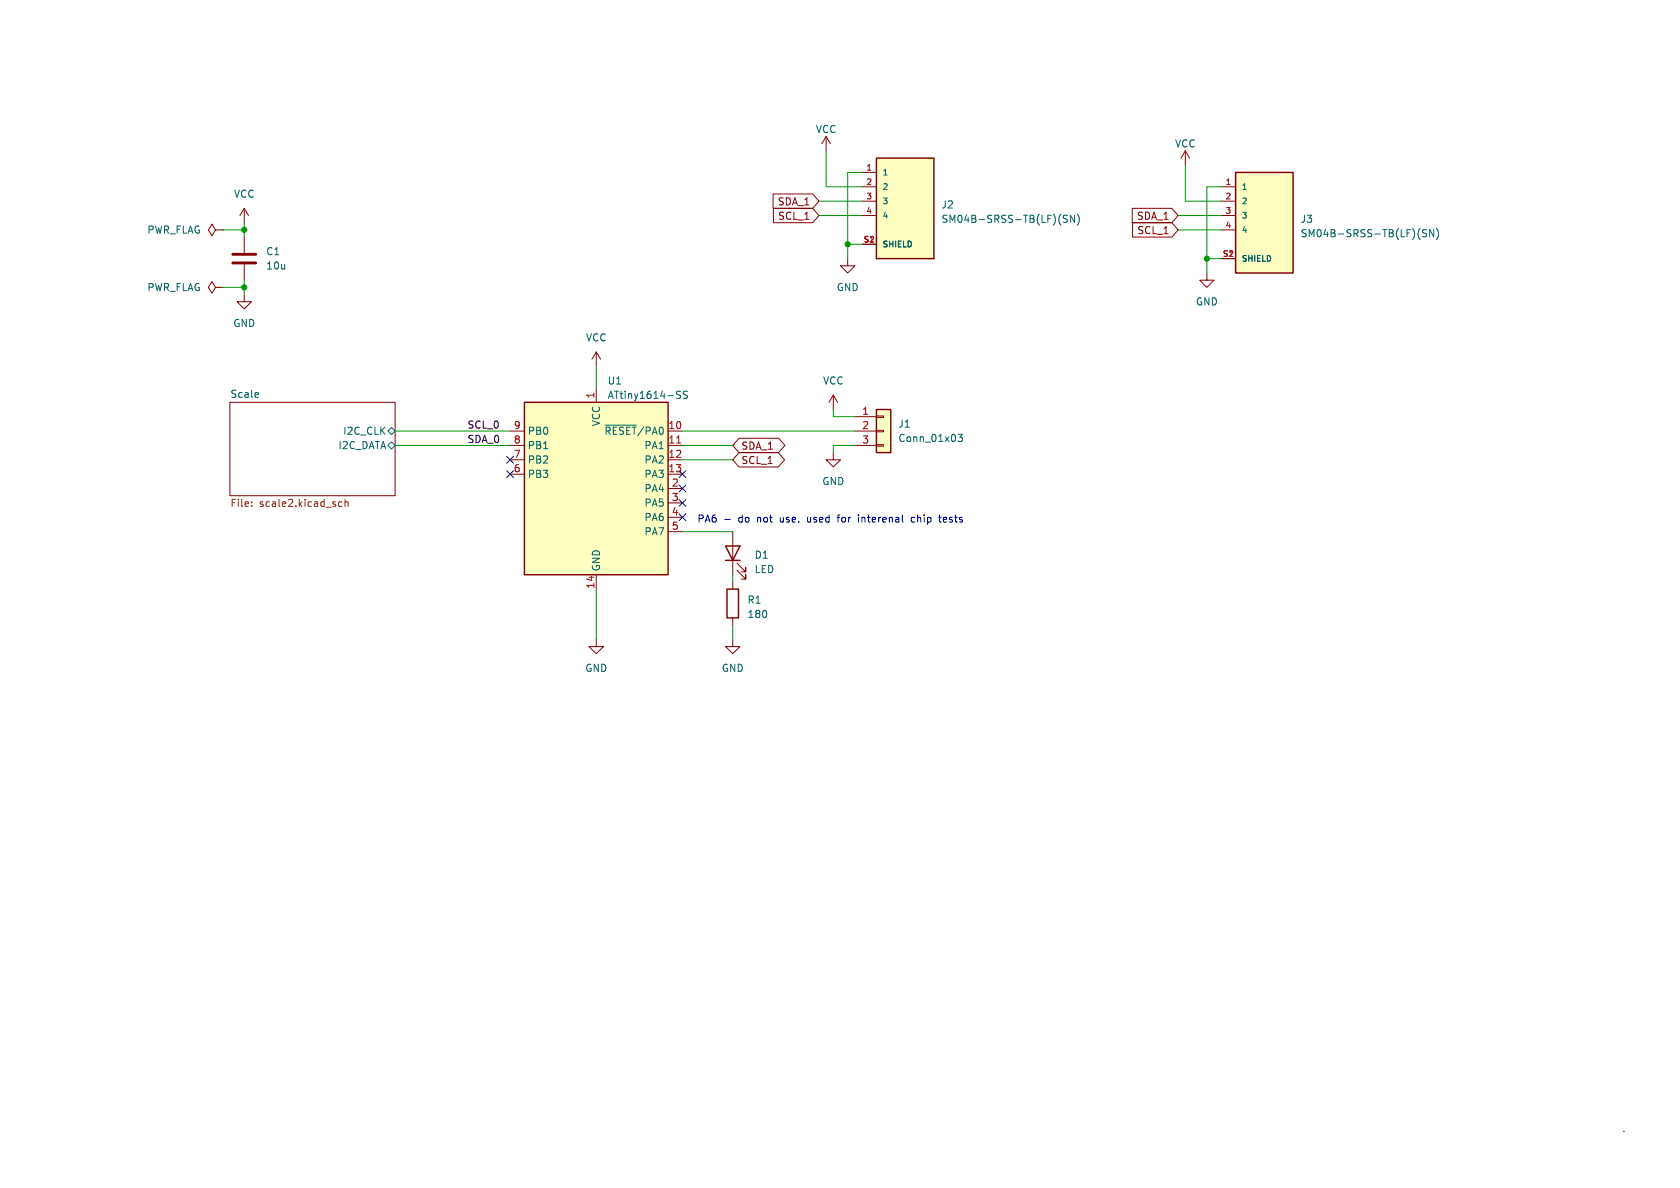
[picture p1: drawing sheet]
(kicad_sch (version 20230121) (generator eeschema)

 (paper "A4")

 (lib_symbols
  (symbol "Connector_Generic:Conn_01x03" (pin_names (offset 1.016) hide) (in_bom yes) (on_board yes)
   (property "Reference" "J" (at 0 5.08 0) (effects (font (size 1.27 1.27))))
   (property "Value" "Conn_01x03" (at 0 -5.08 0) (effects (font (size 1.27 1.27))))
   (property "Footprint" "" (at 0 0 0) (effects (font (size 1.27 1.27)) hide))
   (property "Datasheet" "~" (at 0 0 0) (effects (font (size 1.27 1.27)) hide))
   (symbol "Conn_01x03_1_1"
    (rectangle (start -1.27 -2.413) (end 0 -2.667) (stroke (width 0.1524) (type default)) (fill (type none)))
    (rectangle (start -1.27 0.127) (end 0 -0.127) (stroke (width 0.1524) (type default)) (fill (type none)))
    (rectangle (start -1.27 2.667) (end 0 2.413) (stroke (width 0.1524) (type default)) (fill (type none)))
    (rectangle (start -1.27 3.81) (end 1.27 -3.81) (stroke (width 0.254) (type default)) (fill (type background)))
    (pin passive line (at -5.08 2.54 0) (length 3.81) (name "Pin_1" (effects (font (size 1.27 1.27)))) (number "1" (effects (font (size 1.27 1.27)))))
    (pin passive line (at -5.08 0 0) (length 3.81) (name "Pin_2" (effects (font (size 1.27 1.27)))) (number "2" (effects (font (size 1.27 1.27)))))
    (pin passive line (at -5.08 -2.54 0) (length 3.81) (name "Pin_3" (effects (font (size 1.27 1.27)))) (number "3" (effects (font (size 1.27 1.27)))))))
  (symbol "Device:C" (pin_numbers hide) (pin_names (offset 0.254)) (in_bom yes) (on_board yes)
   (property "Reference" "C" (at 0.635 2.54 0) (effects (font (size 1.27 1.27)) (justify left)))
   (property "Value" "C" (at 0.635 -2.54 0) (effects (font (size 1.27 1.27)) (justify left)))
   (property "Footprint" "" (at 0.9652 -3.81 0) (effects (font (size 1.27 1.27)) hide))
   (property "Datasheet" "~" (at 0 0 0) (effects (font (size 1.27 1.27)) hide))
   (symbol "C_0_1"
    (polyline (pts (xy -2.032 -0.762) (xy 2.032 -0.762)) (stroke (width 0.508) (type default)) (fill (type none)))
    (polyline (pts (xy -2.032 0.762) (xy 2.032 0.762)) (stroke (width 0.508) (type default)) (fill (type none))))
   (symbol "C_1_1"
    (pin passive line (at 0 3.81 270) (length 2.794) (name "~" (effects (font (size 1.27 1.27)))) (number "1" (effects (font (size 1.27 1.27)))))
    (pin passive line (at 0 -3.81 90) (length 2.794) (name "~" (effects (font (size 1.27 1.27)))) (number "2" (effects (font (size 1.27 1.27)))))))
  (symbol "Device:LED" (pin_numbers hide) (pin_names (offset 1.016) hide) (in_bom yes) (on_board yes)
   (property "Reference" "D" (at 0 2.54 0) (effects (font (size 1.27 1.27))))
   (property "Value" "LED" (at 0 -2.54 0) (effects (font (size 1.27 1.27))))
   (property "Footprint" "" (at 0 0 0) (effects (font (size 1.27 1.27)) hide))
   (property "Datasheet" "~" (at 0 0 0) (effects (font (size 1.27 1.27)) hide))
   (symbol "LED_0_1"
    (polyline (pts (xy -1.27 -1.27) (xy -1.27 1.27)) (stroke (width 0.254) (type default)) (fill (type none)))
    (polyline (pts (xy -1.27 0) (xy 1.27 0)) (stroke (width 0) (type default)) (fill (type none)))
    (polyline (pts (xy 1.27 -1.27) (xy 1.27 1.27) (xy -1.27 0) (xy 1.27 -1.27)) (stroke (width 0.254) (type default)) (fill (type none)))
    (polyline (pts (xy -3.048 -0.762) (xy -4.572 -2.286) (xy -3.81 -2.286) (xy -4.572 -2.286) (xy -4.572 -1.524)) (stroke (width 0) (type default)) (fill (type none)))
    (polyline (pts (xy -1.778 -0.762) (xy -3.302 -2.286) (xy -2.54 -2.286) (xy -3.302 -2.286) (xy -3.302 -1.524)) (stroke (width 0) (type default)) (fill (type none))))
   (symbol "LED_1_1"
    (pin passive line (at -3.81 0 0) (length 2.54) (name "K" (effects (font (size 1.27 1.27)))) (number "1" (effects (font (size 1.27 1.27)))))
    (pin passive line (at 3.81 0 180) (length 2.54) (name "A" (effects (font (size 1.27 1.27)))) (number "2" (effects (font (size 1.27 1.27)))))))
  (symbol "Device:R" (pin_numbers hide) (pin_names (offset 0)) (in_bom yes) (on_board yes)
   (property "Reference" "R" (at 2.032 0 90) (effects (font (size 1.27 1.27))))
   (property "Value" "R" (at 0 0 90) (effects (font (size 1.27 1.27))))
   (property "Footprint" "" (at -1.778 0 90) (effects (font (size 1.27 1.27)) hide))
   (property "Datasheet" "~" (at 0 0 0) (effects (font (size 1.27 1.27)) hide))
   (symbol "R_0_1"
    (rectangle (start -1.016 -2.54) (end 1.016 2.54) (stroke (width 0.254) (type default)) (fill (type none))))
   (symbol "R_1_1"
    (pin passive line (at 0 3.81 270) (length 1.27) (name "~" (effects (font (size 1.27 1.27)))) (number "1" (effects (font (size 1.27 1.27)))))
    (pin passive line (at 0 -3.81 90) (length 1.27) (name "~" (effects (font (size 1.27 1.27)))) (number "2" (effects (font (size 1.27 1.27)))))))
  (symbol "MCU_Microchip_ATtiny:ATtiny1614-SS" (in_bom yes) (on_board yes)
   (property "Reference" "U" (at -12.7 16.51 0) (effects (font (size 1.27 1.27)) (justify left bottom)))
   (property "Value" "ATtiny1614-SS" (at 2.54 -16.51 0) (effects (font (size 1.27 1.27)) (justify left top)))
   (property "Footprint" "Package_SO:SOIC-14_3.9x8.7mm_P1.27mm" (at 0 0 0) (effects (font (size 1.27 1.27) italic) hide))
   (property "Datasheet" "http://ww1.microchip.com/downloads/en/DeviceDoc/ATtiny1614-data-sheet-40001995A.pdf" (at 0 0 0) (effects (font (size 1.27 1.27)) hide))
   (symbol "ATtiny1614-SS_0_1"
    (rectangle (start -12.7 -15.24) (end 12.7 15.24) (stroke (width 0.254) (type default)) (fill (type background))))
   (symbol "ATtiny1614-SS_1_1"
    (pin power_in line (at 0 17.78 270) (length 2.54) (name "VCC" (effects (font (size 1.27 1.27)))) (number "1" (effects (font (size 1.27 1.27)))))
    (pin bidirectional line (at 15.24 10.16 180) (length 2.54) (name "~{RESET}/PA0" (effects (font (size 1.27 1.27)))) (number "10" (effects (font (size 1.27 1.27)))))
    (pin bidirectional line (at 15.24 7.62 180) (length 2.54) (name "PA1" (effects (font (size 1.27 1.27)))) (number "11" (effects (font (size 1.27 1.27)))))
    (pin bidirectional line (at 15.24 5.08 180) (length 2.54) (name "PA2" (effects (font (size 1.27 1.27)))) (number "12" (effects (font (size 1.27 1.27)))))
    (pin bidirectional line (at 15.24 2.54 180) (length 2.54) (name "PA3" (effects (font (size 1.27 1.27)))) (number "13" (effects (font (size 1.27 1.27)))))
    (pin power_in line (at 0 -17.78 90) (length 2.54) (name "GND" (effects (font (size 1.27 1.27)))) (number "14" (effects (font (size 1.27 1.27)))))
    (pin bidirectional line (at 15.24 0 180) (length 2.54) (name "PA4" (effects (font (size 1.27 1.27)))) (number "2" (effects (font (size 1.27 1.27)))))
    (pin bidirectional line (at 15.24 -2.54 180) (length 2.54) (name "PA5" (effects (font (size 1.27 1.27)))) (number "3" (effects (font (size 1.27 1.27)))))
    (pin bidirectional line (at 15.24 -5.08 180) (length 2.54) (name "PA6" (effects (font (size 1.27 1.27)))) (number "4" (effects (font (size 1.27 1.27)))))
    (pin bidirectional line (at 15.24 -7.62 180) (length 2.54) (name "PA7" (effects (font (size 1.27 1.27)))) (number "5" (effects (font (size 1.27 1.27)))))
    (pin bidirectional line (at -15.24 2.54 0) (length 2.54) (name "PB3" (effects (font (size 1.27 1.27)))) (number "6" (effects (font (size 1.27 1.27)))))
    (pin bidirectional line (at -15.24 5.08 0) (length 2.54) (name "PB2" (effects (font (size 1.27 1.27)))) (number "7" (effects (font (size 1.27 1.27)))))
    (pin bidirectional line (at -15.24 7.62 0) (length 2.54) (name "PB1" (effects (font (size 1.27 1.27)))) (number "8" (effects (font (size 1.27 1.27)))))
    (pin bidirectional line (at -15.24 10.16 0) (length 2.54) (name "PB0" (effects (font (size 1.27 1.27)))) (number "9" (effects (font (size 1.27 1.27)))))))
  (symbol "connector:SM04B-SRSS-TB(LF)(SN)" (pin_names (offset 1.016)) (in_bom yes) (on_board yes)
   (property "Reference" "J" (at -5.0831 8.1433 0) (effects (font (size 1.27 1.27)) (justify left bottom)))
   (property "Value" "SM04B-SRSS-TB(LF)(SN)" (at -5.0835 -11.9557 0) (effects (font (size 1.27 1.27)) (justify left bottom)))
   (property "Footprint" "JST_SM04B-SRSS-TB(LF)(SN)" (at 0 0 0) (effects (font (size 1.27 1.27)) (justify bottom) hide))
   (property "Datasheet" "" (at 0 0 0) (effects (font (size 1.27 1.27)) hide))
   (property "MANUFACTURER" "JST" (at 0 0 0) (effects (font (size 1.27 1.27)) (justify bottom) hide))
   (property "STANDARD" "Manufacturer recommendations" (at 0 0 0) (effects (font (size 1.27 1.27)) (justify bottom) hide))
   (symbol "SM04B-SRSS-TB(LF)(SN)_0_0"
    (rectangle (start -5.08 -10.16) (end 5.08 7.62) (stroke (width 0.254) (type default)) (fill (type background)))
    (pin passive line (at -7.62 5.08 0) (length 2.54) (name "1" (effects (font (size 1.016 1.016)))) (number "1" (effects (font (size 1.016 1.016)))))
    (pin passive line (at -7.62 2.54 0) (length 2.54) (name "2" (effects (font (size 1.016 1.016)))) (number "2" (effects (font (size 1.016 1.016)))))
    (pin passive line (at -7.62 0 0) (length 2.54) (name "3" (effects (font (size 1.016 1.016)))) (number "3" (effects (font (size 1.016 1.016)))))
    (pin passive line (at -7.62 -2.54 0) (length 2.54) (name "4" (effects (font (size 1.016 1.016)))) (number "4" (effects (font (size 1.016 1.016)))))
    (pin passive line (at -7.62 -7.62 0) (length 2.54) (name "SHIELD" (effects (font (size 1.016 1.016)))) (number "S1" (effects (font (size 1.016 1.016)))))
    (pin passive line (at -7.62 -7.62 0) (length 2.54) (name "SHIELD" (effects (font (size 1.016 1.016)))) (number "S2" (effects (font (size 1.016 1.016)))))))
  (symbol "power:GND" (power) (pin_names (offset 0)) (in_bom yes) (on_board yes)
   (property "Reference" "#PWR" (at 0 -6.35 0) (effects (font (size 1.27 1.27)) hide))
   (property "Value" "GND" (at 0 -3.81 0) (effects (font (size 1.27 1.27))))
   (property "Footprint" "" (at 0 0 0) (effects (font (size 1.27 1.27)) hide))
   (property "Datasheet" "" (at 0 0 0) (effects (font (size 1.27 1.27)) hide))
   (symbol "GND_0_1"
    (polyline (pts (xy 0 0) (xy 0 -1.27) (xy 1.27 -1.27) (xy 0 -2.54) (xy -1.27 -1.27) (xy 0 -1.27)) (stroke (width 0) (type default)) (fill (type none))))
   (symbol "GND_1_1"
    (pin power_in line (at 0 0 270) (length 0) hide (name "GND" (effects (font (size 1.27 1.27)))) (number "1" (effects (font (size 1.27 1.27)))))))
  (symbol "power:PWR_FLAG" (power) (pin_numbers hide) (pin_names (offset 0) hide) (in_bom yes) (on_board yes)
   (property "Reference" "#FLG" (at 0 1.905 0) (effects (font (size 1.27 1.27)) hide))
   (property "Value" "PWR_FLAG" (at 0 3.81 0) (effects (font (size 1.27 1.27))))
   (property "Footprint" "" (at 0 0 0) (effects (font (size 1.27 1.27)) hide))
   (property "Datasheet" "~" (at 0 0 0) (effects (font (size 1.27 1.27)) hide))
   (symbol "PWR_FLAG_0_0"
    (pin power_out line (at 0 0 90) (length 0) (name "pwr" (effects (font (size 1.27 1.27)))) (number "1" (effects (font (size 1.27 1.27))))))
   (symbol "PWR_FLAG_0_1"
    (polyline (pts (xy 0 0) (xy 0 1.27) (xy -1.016 1.905) (xy 0 2.54) (xy 1.016 1.905) (xy 0 1.27)) (stroke (width 0) (type default)) (fill (type none)))))
  (symbol "power:VCC" (power) (pin_names (offset 0)) (in_bom yes) (on_board yes)
   (property "Reference" "#PWR" (at 0 -3.81 0) (effects (font (size 1.27 1.27)) hide))
   (property "Value" "VCC" (at 0 3.81 0) (effects (font (size 1.27 1.27))))
   (property "Footprint" "" (at 0 0 0) (effects (font (size 1.27 1.27)) hide))
   (property "Datasheet" "" (at 0 0 0) (effects (font (size 1.27 1.27)) hide))
   (symbol "VCC_0_1"
    (polyline (pts (xy -0.762 1.27) (xy 0 2.54)) (stroke (width 0) (type default)) (fill (type none)))
    (polyline (pts (xy 0 0) (xy 0 2.54)) (stroke (width 0) (type default)) (fill (type none)))
    (polyline (pts (xy 0 2.54) (xy 0.762 1.27)) (stroke (width 0) (type default)) (fill (type none))))
   (symbol "VCC_1_1"
    (pin power_in line (at 0 0 90) (length 0) hide (name "VCC" (effects (font (size 1.27 1.27)))) (number "1" (effects (font (size 1.27 1.27))))))))

 (junction (at 213.36 45.72) (diameter 0) (color 0 0 0 0))
 (junction (at 149.86 43.18) (diameter 0) (color 0 0 0 0))
 (junction (at 43.18 40.64) (diameter 0) (color 0 0 0 0))
 (junction (at 43.18 50.8) (diameter 0) (color 0 0 0 0))

 (no_connect (at 120.65 83.82))
 (no_connect (at 120.65 91.44))
 (no_connect (at 120.65 88.9))
 (no_connect (at 120.65 86.36))
 (no_connect (at 90.17 81.28))
 (no_connect (at 90.17 83.82))

 (wire (pts (xy 39.37 40.64) (xy 43.18 40.64)) (stroke (width 0) (type default)))
 (wire (pts (xy 215.9 33.02) (xy 213.36 33.02)) (stroke (width 0) (type default)))
 (wire (pts (xy 213.36 48.26) (xy 213.36 45.72)) (stroke (width 0) (type default)))
 (wire (pts (xy 209.55 35.56) (xy 209.55 29.21)) (stroke (width 0) (type default)))
 (wire (pts (xy 149.86 30.48) (xy 149.86 43.18)) (stroke (width 0) (type default)))
 (wire (pts (xy 120.65 78.74) (xy 129.54 78.74)) (stroke (width 0) (type default)))
 (wire (pts (xy 213.36 33.02) (xy 213.36 45.72)) (stroke (width 0) (type default)))
 (wire (pts (xy 152.4 30.48) (xy 149.86 30.48)) (stroke (width 0) (type default)))
 (wire (pts (xy 208.28 40.64) (xy 215.9 40.64)) (stroke (width 0) (type default)))
 (wire (pts (xy 69.85 78.74) (xy 90.17 78.74)) (stroke (width 0) (type default)))
 (wire (pts (xy 43.18 50.8) (xy 43.18 52.07)) (stroke (width 0) (type default)))
 (wire (pts (xy 43.18 39.37) (xy 43.18 40.64)) (stroke (width 0) (type default)))
 (wire (pts (xy 69.85 76.2) (xy 90.17 76.2)) (stroke (width 0) (type default)))
 (wire (pts (xy 129.54 101.6) (xy 129.54 102.87)) (stroke (width 0) (type default)))
 (wire (pts (xy 147.32 73.66) (xy 147.32 72.39)) (stroke (width 0) (type default)))
 (wire (pts (xy 43.18 40.64) (xy 43.18 41.91)) (stroke (width 0) (type default)))
 (wire (pts (xy 105.41 64.77) (xy 105.41 68.58)) (stroke (width 0) (type default)))
 (wire (pts (xy 129.54 110.49) (xy 129.54 113.03)) (stroke (width 0) (type default)))
 (wire (pts (xy 120.65 76.2) (xy 151.13 76.2)) (stroke (width 0) (type default)))
 (wire (pts (xy 120.65 93.98) (xy 129.54 93.98)) (stroke (width 0) (type default)))
 (wire (pts (xy 144.78 38.1) (xy 152.4 38.1)) (stroke (width 0) (type default)))
 (wire (pts (xy 39.37 50.8) (xy 43.18 50.8)) (stroke (width 0) (type default)))
 (wire (pts (xy 149.86 45.72) (xy 149.86 43.18)) (stroke (width 0) (type default)))
 (wire (pts (xy 213.36 45.72) (xy 215.9 45.72)) (stroke (width 0) (type default)))
 (wire (pts (xy 215.9 35.56) (xy 209.55 35.56)) (stroke (width 0) (type default)))
 (wire (pts (xy 151.13 78.74) (xy 147.32 78.74)) (stroke (width 0) (type default)))
 (wire (pts (xy 43.18 49.53) (xy 43.18 50.8)) (stroke (width 0) (type default)))
 (wire (pts (xy 120.65 81.28) (xy 129.54 81.28)) (stroke (width 0) (type default)))
 (wire (pts (xy 208.28 38.1) (xy 215.9 38.1)) (stroke (width 0) (type default)))
 (wire (pts (xy 105.41 104.14) (xy 105.41 113.03)) (stroke (width 0) (type default)))
 (wire (pts (xy 149.86 43.18) (xy 152.4 43.18)) (stroke (width 0) (type default)))
 (wire (pts (xy 146.05 33.02) (xy 146.05 26.67)) (stroke (width 0) (type default)))
 (wire (pts (xy 152.4 33.02) (xy 146.05 33.02)) (stroke (width 0) (type default)))
 (wire (pts (xy 151.13 73.66) (xy 147.32 73.66)) (stroke (width 0) (type default)))
 (wire (pts (xy 144.78 35.56) (xy 152.4 35.56)) (stroke (width 0) (type default)))
 (wire (pts (xy 147.32 78.74) (xy 147.32 80.01)) (stroke (width 0) (type default)))

 (text "PA6 - do not use. used for interenal chip tests" (at 123.19 92.71 0) (effects (font (size 1.27 1.27)) (justify left bottom)))

 (label "SDA_0" (at 82.55 78.74 0) (fields_autoplaced) (effects (font (size 1.27 1.27)) (justify left bottom)))
 (label "SCL_0" (at 82.55 76.2 0) (fields_autoplaced) (effects (font (size 1.27 1.27)) (justify left bottom)))

 (global_label "SDA_1" (shape bidirectional) (at 129.54 78.74 0) (fields_autoplaced) (effects (font (size 1.27 1.27)) (justify left))
  (property "Intersheetrefs" "${INTERSHEET_REFS}" (at 139.3023 78.74 0) (effects (font (size 1.27 1.27)) (justify left) hide)))
 (global_label "SCL_1" (shape input) (at 144.78 38.1 180) (fields_autoplaced) (effects (font (size 1.27 1.27)) (justify right))
  (property "Intersheetrefs" "${INTERSHEET_REFS}" (at 136.1895 38.1 0) (effects (font (size 1.27 1.27)) (justify right) hide)))
 (global_label "SDA_1" (shape input) (at 208.28 38.1 180) (fields_autoplaced) (effects (font (size 1.27 1.27)) (justify right))
  (property "Intersheetrefs" "${INTERSHEET_REFS}" (at 199.629 38.1 0) (effects (font (size 1.27 1.27)) (justify right) hide)))
 (global_label "SCL_1" (shape input) (at 208.28 40.64 180) (fields_autoplaced) (effects (font (size 1.27 1.27)) (justify right))
  (property "Intersheetrefs" "${INTERSHEET_REFS}" (at 199.6895 40.64 0) (effects (font (size 1.27 1.27)) (justify right) hide)))
 (global_label "SDA_1" (shape input) (at 144.78 35.56 180) (fields_autoplaced) (effects (font (size 1.27 1.27)) (justify right))
  (property "Intersheetrefs" "${INTERSHEET_REFS}" (at 136.129 35.56 0) (effects (font (size 1.27 1.27)) (justify right) hide)))
 (global_label "SCL_1" (shape bidirectional) (at 129.54 81.28 0) (fields_autoplaced) (effects (font (size 1.27 1.27)) (justify left))
  (property "Intersheetrefs" "${INTERSHEET_REFS}" (at 139.2418 81.28 0) (effects (font (size 1.27 1.27)) (justify left) hide)))

 (symbol (lib_id "power:PWR_FLAG") (at 39.37 40.64 90) (unit 1) (in_bom yes) (on_board yes) (dnp no) (fields_autoplaced)
  (property "Reference" "#FLG01" (at 37.465 40.64 0) (effects (font (size 1.27 1.27)) hide))
  (property "Value" "PWR_FLAG" (at 35.56 40.6399 90) (effects (font (size 1.27 1.27)) (justify left)))
  (property "Footprint" "" (at 39.37 40.64 0) (effects (font (size 1.27 1.27)) hide))
  (property "Datasheet" "~" (at 39.37 40.64 0) (effects (font (size 1.27 1.27)) hide)) (pin "1"))

 (symbol (lib_id "power:GND") (at 213.36 48.26 0) (unit 1) (in_bom yes) (on_board yes) (dnp no) (fields_autoplaced)
  (property "Reference" "#PWR011" (at 213.36 54.61 0) (effects (font (size 1.27 1.27)) hide))
  (property "Value" "GND" (at 213.36 53.34 0) (effects (font (size 1.27 1.27))))
  (property "Footprint" "" (at 213.36 48.26 0) (effects (font (size 1.27 1.27)) hide))
  (property "Datasheet" "" (at 213.36 48.26 0) (effects (font (size 1.27 1.27)) hide)) (pin "1"))

 (symbol (lib_id "power:VCC") (at 146.05 26.67 0) (unit 1) (in_bom yes) (on_board yes) (dnp no) (fields_autoplaced)
  (property "Reference" "#PWR06" (at 146.05 30.48 0) (effects (font (size 1.27 1.27)) hide))
  (property "Value" "VCC" (at 146.05 22.86 0) (effects (font (size 1.27 1.27))))
  (property "Footprint" "" (at 146.05 26.67 0) (effects (font (size 1.27 1.27)) hide))
  (property "Datasheet" "" (at 146.05 26.67 0) (effects (font (size 1.27 1.27)) hide)) (pin "1"))

 (symbol (lib_id "Connector_Generic:Conn_01x03") (at 156.21 76.2 0) (unit 1) (in_bom yes) (on_board yes) (dnp no) (fields_autoplaced)
  (property "Reference" "J1" (at 158.75 74.9299 0) (effects (font (size 1.27 1.27)) (justify left)))
  (property "Value" "Conn_01x03" (at 158.75 77.4699 0) (effects (font (size 1.27 1.27)) (justify left)))
  (property "Footprint" "Connector_PinSocket_2.54mm:PinSocket_1x03_P2.54mm_Vertical" (at 156.21 76.2 0) (effects (font (size 1.27 1.27)) hide))
  (property "Datasheet" "~" (at 156.21 76.2 0) (effects (font (size 1.27 1.27)) hide)) (pin "1") (pin "2") (pin "3"))

 (symbol (lib_id "power:GND") (at 149.86 45.72 0) (unit 1) (in_bom yes) (on_board yes) (dnp no) (fields_autoplaced)
  (property "Reference" "#PWR09" (at 149.86 52.07 0) (effects (font (size 1.27 1.27)) hide))
  (property "Value" "GND" (at 149.86 50.8 0) (effects (font (size 1.27 1.27))))
  (property "Footprint" "" (at 149.86 45.72 0) (effects (font (size 1.27 1.27)) hide))
  (property "Datasheet" "" (at 149.86 45.72 0) (effects (font (size 1.27 1.27)) hide)) (pin "1"))

 (symbol (lib_id "power:VCC") (at 147.32 72.39 0) (unit 1) (in_bom yes) (on_board yes) (dnp no) (fields_autoplaced)
  (property "Reference" "#PWR07" (at 147.32 76.2 0) (effects (font (size 1.27 1.27)) hide))
  (property "Value" "VCC" (at 147.32 67.31 0) (effects (font (size 1.27 1.27))))
  (property "Footprint" "" (at 147.32 72.39 0) (effects (font (size 1.27 1.27)) hide))
  (property "Datasheet" "" (at 147.32 72.39 0) (effects (font (size 1.27 1.27)) hide)) (pin "1"))

 (symbol (lib_id "power:GND") (at 129.54 113.03 0) (unit 1) (in_bom yes) (on_board yes) (dnp no) (fields_autoplaced)
  (property "Reference" "#PWR05" (at 129.54 119.38 0) (effects (font (size 1.27 1.27)) hide))
  (property "Value" "GND" (at 129.54 118.11 0) (effects (font (size 1.27 1.27))))
  (property "Footprint" "" (at 129.54 113.03 0) (effects (font (size 1.27 1.27)) hide))
  (property "Datasheet" "" (at 129.54 113.03 0) (effects (font (size 1.27 1.27)) hide)) (pin "1"))

 (symbol (lib_id "power:GND") (at 147.32 80.01 0) (unit 1) (in_bom yes) (on_board yes) (dnp no) (fields_autoplaced)
  (property "Reference" "#PWR08" (at 147.32 86.36 0) (effects (font (size 1.27 1.27)) hide))
  (property "Value" "GND" (at 147.32 85.09 0) (effects (font (size 1.27 1.27))))
  (property "Footprint" "" (at 147.32 80.01 0) (effects (font (size 1.27 1.27)) hide))
  (property "Datasheet" "" (at 147.32 80.01 0) (effects (font (size 1.27 1.27)) hide)) (pin "1"))

 (symbol (lib_id "Device:C") (at 43.18 45.72 0) (unit 1) (in_bom yes) (on_board yes) (dnp no) (fields_autoplaced)
  (property "Reference" "C1" (at 46.99 44.4499 0) (effects (font (size 1.27 1.27)) (justify left)))
  (property "Value" "10u" (at 46.99 46.9899 0) (effects (font (size 1.27 1.27)) (justify left)))
  (property "Footprint" "Capacitor_SMD:C_1206_3216Metric" (at 44.1452 49.53 0) (effects (font (size 1.27 1.27)) hide))
  (property "Datasheet" "~" (at 43.18 45.72 0) (effects (font (size 1.27 1.27)) hide)) (pin "1") (pin "2"))

 (symbol (lib_id "MCU_Microchip_ATtiny:ATtiny1614-SS") (at 105.41 86.36 0) (unit 1) (in_bom yes) (on_board yes) (dnp no) (fields_autoplaced)
  (property "Reference" "U1" (at 107.3659 67.31 0) (effects (font (size 1.27 1.27)) (justify left)))
  (property "Value" "ATtiny1614-SS" (at 107.3659 69.85 0) (effects (font (size 1.27 1.27)) (justify left)))
  (property "Footprint" "Package_SO:SOIC-14_3.9x8.7mm_P1.27mm" (at 105.41 86.36 0) (effects (font (size 1.27 1.27) italic) hide))
  (property "Datasheet" "http://ww1.microchip.com/downloads/en/DeviceDoc/ATtiny1614-data-sheet-40001995A.pdf" (at 105.41 86.36 0) (effects (font (size 1.27 1.27)) hide)) (pin "1") (pin "10") (pin "11") (pin "12") (pin "13") (pin "14") (pin "2") (pin "3") (pin "4") (pin "5") (pin "6") (pin "7") (pin "8") (pin "9"))

 (symbol (lib_id "power:GND") (at 43.18 52.07 0) (unit 1) (in_bom yes) (on_board yes) (dnp no) (fields_autoplaced)
  (property "Reference" "#PWR02" (at 43.18 58.42 0) (effects (font (size 1.27 1.27)) hide))
  (property "Value" "GND" (at 43.18 57.15 0) (effects (font (size 1.27 1.27))))
  (property "Footprint" "" (at 43.18 52.07 0) (effects (font (size 1.27 1.27)) hide))
  (property "Datasheet" "" (at 43.18 52.07 0) (effects (font (size 1.27 1.27)) hide)) (pin "1"))

 (symbol (lib_id "Device:LED") (at 129.54 97.79 90) (unit 1) (in_bom yes) (on_board yes) (dnp no) (fields_autoplaced)
  (property "Reference" "D1" (at 133.35 98.1074 90) (effects (font (size 1.27 1.27)) (justify right)))
  (property "Value" "LED" (at 133.35 100.6474 90) (effects (font (size 1.27 1.27)) (justify right)))
  (property "Footprint" "LED_SMD:LED_1206_3216Metric_Pad1.42x1.75mm_HandSolder" (at 129.54 97.79 0) (effects (font (size 1.27 1.27)) hide))
  (property "Datasheet" "~" (at 129.54 97.79 0) (effects (font (size 1.27 1.27)) hide)) (pin "1") (pin "2"))

 (symbol (lib_id "connector:SM04B-SRSS-TB(LF)(SN)") (at 223.52 38.1 0) (unit 1) (in_bom yes) (on_board yes) (dnp no) (fields_autoplaced)
  (property "Reference" "J3" (at 229.87 38.735 0) (effects (font (size 1.27 1.27)) (justify left)))
  (property "Value" "SM04B-SRSS-TB(LF)(SN)" (at 229.87 41.275 0) (effects (font (size 1.27 1.27)) (justify left)))
  (property "Footprint" "Quiicconnector:JST_SM04B-SRSS-TB(LF)(SN)" (at 223.52 38.1 0) (effects (font (size 1.27 1.27)) (justify bottom) hide))
  (property "Datasheet" "" (at 223.52 38.1 0) (effects (font (size 1.27 1.27)) hide))
  (property "MANUFACTURER" "JST" (at 223.52 38.1 0) (effects (font (size 1.27 1.27)) (justify bottom) hide))
  (property "STANDARD" "Manufacturer recommendations" (at 223.52 38.1 0) (effects (font (size 1.27 1.27)) (justify bottom) hide)) (pin "1") (pin "2") (pin "3") (pin "4") (pin "S1") (pin "S2"))

 (symbol (lib_id "Device:R") (at 129.54 106.68 0) (unit 1) (in_bom yes) (on_board yes) (dnp no) (fields_autoplaced)
  (property "Reference" "R1" (at 132.08 106.045 0) (effects (font (size 1.27 1.27)) (justify left)))
  (property "Value" "180" (at 132.08 108.585 0) (effects (font (size 1.27 1.27)) (justify left)))
  (property "Footprint" "Resistor_SMD:R_1206_3216Metric_Pad1.30x1.75mm_HandSolder" (at 127.762 106.68 90) (effects (font (size 1.27 1.27)) hide))
  (property "Datasheet" "~" (at 129.54 106.68 0) (effects (font (size 1.27 1.27)) hide)) (pin "1") (pin "2"))

 (symbol (lib_id "power:VCC") (at 209.55 29.21 0) (unit 1) (in_bom yes) (on_board yes) (dnp no) (fields_autoplaced)
  (property "Reference" "#PWR010" (at 209.55 33.02 0) (effects (font (size 1.27 1.27)) hide))
  (property "Value" "VCC" (at 209.55 25.4 0) (effects (font (size 1.27 1.27))))
  (property "Footprint" "" (at 209.55 29.21 0) (effects (font (size 1.27 1.27)) hide))
  (property "Datasheet" "" (at 209.55 29.21 0) (effects (font (size 1.27 1.27)) hide)) (pin "1"))

 (symbol (lib_id "power:VCC") (at 105.41 64.77 0) (unit 1) (in_bom yes) (on_board yes) (dnp no) (fields_autoplaced)
  (property "Reference" "#PWR03" (at 105.41 68.58 0) (effects (font (size 1.27 1.27)) hide))
  (property "Value" "VCC" (at 105.41 59.69 0) (effects (font (size 1.27 1.27))))
  (property "Footprint" "" (at 105.41 64.77 0) (effects (font (size 1.27 1.27)) hide))
  (property "Datasheet" "" (at 105.41 64.77 0) (effects (font (size 1.27 1.27)) hide)) (pin "1"))

 (symbol (lib_id "connector:SM04B-SRSS-TB(LF)(SN)") (at 160.02 35.56 0) (unit 1) (in_bom yes) (on_board yes) (dnp no) (fields_autoplaced)
  (property "Reference" "J2" (at 166.37 36.195 0) (effects (font (size 1.27 1.27)) (justify left)))
  (property "Value" "SM04B-SRSS-TB(LF)(SN)" (at 166.37 38.735 0) (effects (font (size 1.27 1.27)) (justify left)))
  (property "Footprint" "Quiicconnector:JST_SM04B-SRSS-TB(LF)(SN)" (at 160.02 35.56 0) (effects (font (size 1.27 1.27)) (justify bottom) hide))
  (property "Datasheet" "" (at 160.02 35.56 0) (effects (font (size 1.27 1.27)) hide))
  (property "MANUFACTURER" "JST" (at 160.02 35.56 0) (effects (font (size 1.27 1.27)) (justify bottom) hide))
  (property "STANDARD" "Manufacturer recommendations" (at 160.02 35.56 0) (effects (font (size 1.27 1.27)) (justify bottom) hide)) (pin "1") (pin "2") (pin "3") (pin "4") (pin "S1") (pin "S2"))

 (symbol (lib_id "power:GND") (at 105.41 113.03 0) (unit 1) (in_bom yes) (on_board yes) (dnp no) (fields_autoplaced)
  (property "Reference" "#PWR04" (at 105.41 119.38 0) (effects (font (size 1.27 1.27)) hide))
  (property "Value" "GND" (at 105.41 118.11 0) (effects (font (size 1.27 1.27))))
  (property "Footprint" "" (at 105.41 113.03 0) (effects (font (size 1.27 1.27)) hide))
  (property "Datasheet" "" (at 105.41 113.03 0) (effects (font (size 1.27 1.27)) hide)) (pin "1"))

 (symbol (lib_id "power:VCC") (at 43.18 39.37 0) (unit 1) (in_bom yes) (on_board yes) (dnp no) (fields_autoplaced)
  (property "Reference" "#PWR01" (at 43.18 43.18 0) (effects (font (size 1.27 1.27)) hide))
  (property "Value" "VCC" (at 43.18 34.29 0) (effects (font (size 1.27 1.27))))
  (property "Footprint" "" (at 43.18 39.37 0) (effects (font (size 1.27 1.27)) hide))
  (property "Datasheet" "" (at 43.18 39.37 0) (effects (font (size 1.27 1.27)) hide)) (pin "1"))

 (symbol (lib_id "power:PWR_FLAG") (at 39.37 50.8 90) (unit 1) (in_bom yes) (on_board yes) (dnp no) (fields_autoplaced)
  (property "Reference" "#FLG02" (at 37.465 50.8 0) (effects (font (size 1.27 1.27)) hide))
  (property "Value" "PWR_FLAG" (at 35.56 50.7999 90) (effects (font (size 1.27 1.27)) (justify left)))
  (property "Footprint" "" (at 39.37 50.8 0) (effects (font (size 1.27 1.27)) hide))
  (property "Datasheet" "~" (at 39.37 50.8 0) (effects (font (size 1.27 1.27)) hide)) (pin "1"))

 (sheet (at 40.64 71.12) (size 29.21 16.51) (fields_autoplaced) (stroke (width 0.1524) (type solid)) (fill (color 0 0 0 0.0000))
  (property "Sheetname" "Scale" (at 40.64 70.4084 0) (effects (font (size 1.27 1.27)) (justify left bottom)))
  (property "Sheetfile" "scale2.kicad_sch" (at 40.64 88.2146 0) (effects (font (size 1.27 1.27)) (justify left top)))
  (property "Feld2" "" (at 40.64 71.12 0) (effects (font (size 1.27 1.27)) hide)) (pin "I2C_DATA" tri_state (at 69.85 78.74 0) (effects (font (size 1.27 1.27)) (justify right))) (pin "I2C_CLK" tri_state (at 69.85 76.2 0) (effects (font (size 1.27 1.27)) (justify right))))

 (sheet_instances (path "" (page "1"))))
